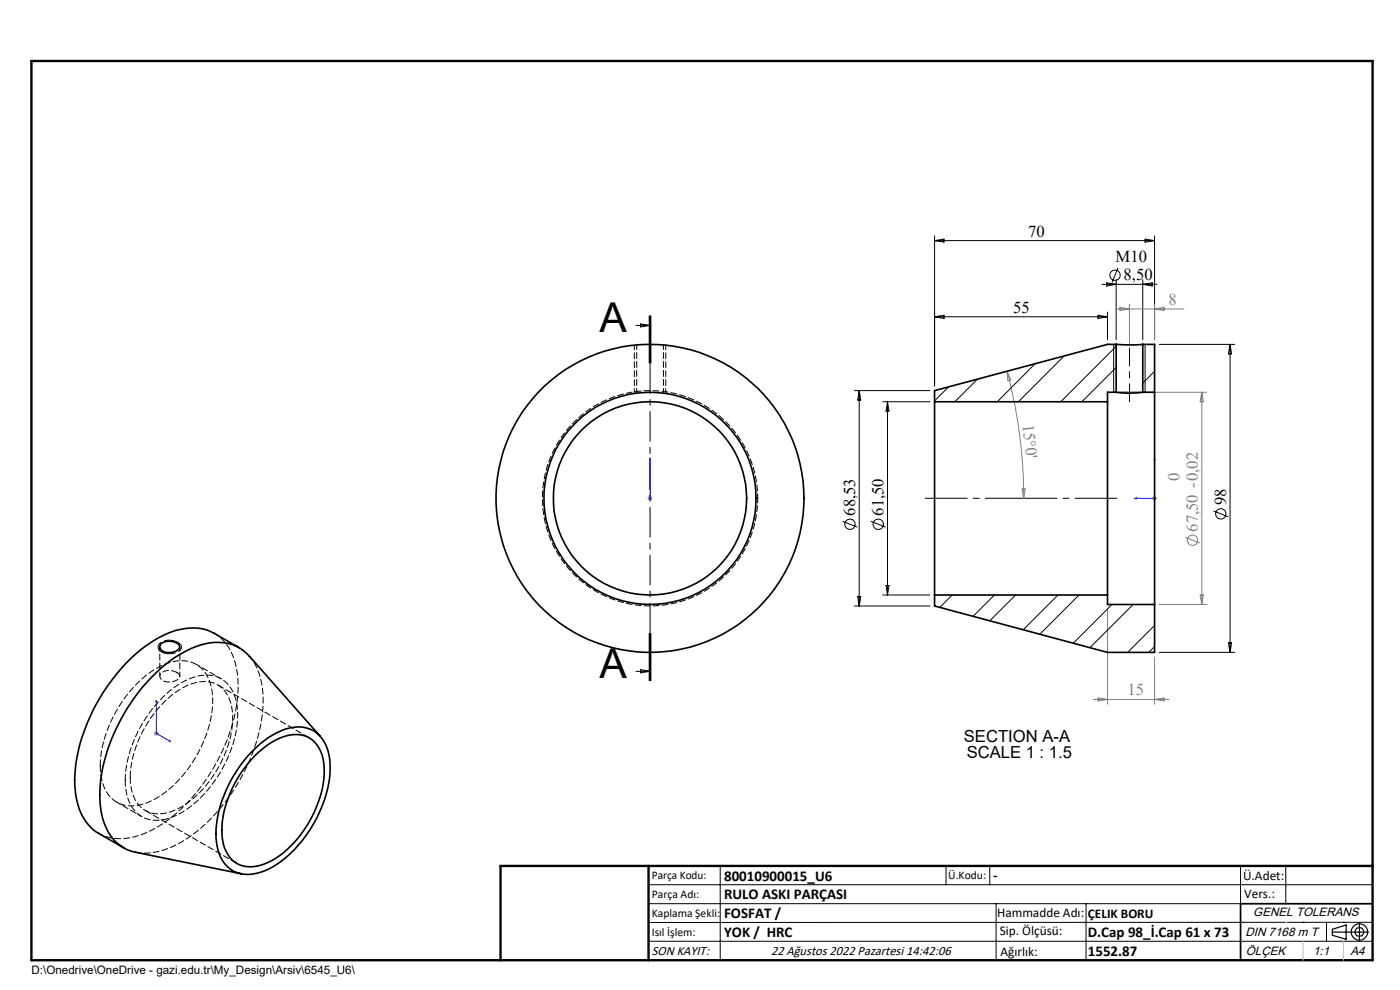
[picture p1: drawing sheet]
<svg xmlns="http://www.w3.org/2000/svg" width="297mm" height="210mm" viewBox="0 0 297 210" stroke-linecap="round" stroke-linejoin="round" font-family="sans-serif">
<g fill="none" stroke="#000" stroke-width=".21">
<path d="M198.3 50.1v31.8M198.3 51l2-.3v.7zM198.3 51h46.6M234.8 60l2 .3-2 .4zM236.8 59.3v12.8M237.2 56.8l-1.3 3.1M242.4 59.3v12.8M242.9 50.7l2 .3-2 .4zM244.9 50.1v22M134.9 69h3M135.9 68.7l2 .3-2 .3zM137.7 67v10z"/>
<path d="M137.9 67v10M138.1 67v10M198.3 67.2h36.6M198.3 67.2l2-.3v.6zM232.9 66.9l2 .3-2 .3zM233.8 60.3h11.6M234.9 66.2v5.9M236.3 73.1v10.1M242.4 60.3l2-.3v.7zM242.9 73.1v10.1M245.9 73.1h16M260.9 73.1v65.3"/>
<path d="M260.9 73.1l.4 2h-.7zM181.3 82.9h16M182.3 82.9v45.6M182.3 82.9l.3 2h-.6zM187.3 85.2h10M188.3 85.2v41M188.3 85.2l.3 2h-.6zM178.8 110.6l3.1 1.2M184.7 110.6l3.2 1.2M257.4 108.4l3.2 1.2M33.5 137.2a1.98 1.98 0 0 0 2.5 1.5M36 135.8a2.61 2.61 0 0 1 2.5 1.4"/>
<path d="M137.7 134.4v10M137.9 134.4v10M138.1 134.4v10M181.3 128.5h16M182 126.6h.6l-.3 1.9zM187.3 126.2h10M188 124.2h.6l-.3 2zM245.9 138.4h16M260.6 136.4h.7l-.4 2zM134.9 142.4h3M135.9 142.1l2 .3-2 .3zM137.6 187.7h153.6"/>
<path d="M137.6 191.7h153.6M137.6 199.7h153.6M152.8 183.7v20M200.7 183.7v4M210 183.7v4M211.3 191.7v12M230.4 191.7v12M263.2 183.7v20M272.8 183.7v8M276.4 195.6h.1M281.4 195.6v4.1M285 195.6h.1"/>
<path d="M291.2 195.6l-153.6 .1"/>
<circle cx="236.5" cy="58.4" r="1.09"/>
<circle cx="180.3" cy="111.2" r="1.1"/>
<circle cx="186.3" cy="111.2" r="1.09"/>
<circle cx="259" cy="109" r="1.09"/>
</g>
<g fill="none" stroke="#808080" stroke-width=".21">
<path d="M213.6 78.8a103.9 103.9 0 0 1 3.6 26.9M213.6 78.8l.9 1.8-.7 .2zM236.6 65.5h14.6M237.6 65.2l2 .3-2 .4zM239.6 64.5v8.3M244.9 64.5v7.6M244.9 65.5l2-.3v.7zM237.8 83.2h18.1M255 83.2v45M255 83.2l.3 2h-.7zM137.4 105.7h1M137.5 105.4l.8 .7"/>
<path d="M137.9 105.2v1M138.3 105.4l-.8 .7M216.9 103.7h.6l-.3 2zM244.4 105.7h1M244.6 105.4l.7 .7M244.9 105.2v1M245.3 105.4l-.7 .7M251.4 114l3.1 1.2M234.9 129.2v20.2M244.9 139.4v10M245.9 128.2h10M254.6 126.2h.7l-.3 2z"/>
<path d="M32.7 155.6h1M32.8 155.2l.7 .7M33.2 155.1v1M33.5 155.2l-.7 .7M232 148.4h15.9M232.9 148.1l2 .3-2 .3zM244.9 148.4l2-.3v.6z"/>
<circle cx="253" cy="114.6" r="1.09"/>
</g>
<g fill="none" stroke="#000" stroke-width=".25">
<path d="M236.3 83.2h6.6M282.6 197.7h7.8M282.6 197.1l3-.9v3l-3-.8zM288.4 195.8v3.8M106.2 203.7h185"/>
<circle cx="288.4" cy="197.7" r="1.74"/>
<circle cx="288.4" cy="197.7" r=".93"/>
</g>
<path d="M33.5 137.2a2.2 2.2 0 0 1 2.5-1.4M38.5 137.2a2.2 2.2 0 0 1-2.5 1.5" fill="none" stroke="#000" stroke-width=".21" stroke-dasharray="1.3 .6" stroke-linecap="butt"/>
<path d="M137.9 97.1v.5v-.5M137.9 97.1v8.6M244.9 97.1l.1 .5h-.2zM244.9 97.1v8.6h-4.3M137.9 105.6v.2zM137.9 105.7h.1M240.6 105.7l.5-.1v.2zM33.2 148.5l.1 .4h-.2zM33.2 148.5v7.1l3 1.7M35.9 157l.3 .3-.3-.1z" fill="none" stroke="#00f" stroke-width=".21"/>
<path d="M134.6 73.2v10.2M141.2 83.4v-10.2" fill="none" stroke="#000" stroke-width=".21" stroke-dasharray="1.3 .6" stroke-dashoffset=".3"/>
<path d="M196.3 105.7h40.7" fill="none" stroke="#000" stroke-width=".21" stroke-dasharray="15.2 1.3 1.3 1.3" stroke-dashoffset="6.3"/>
<path d="M239.6 73.8v11.4" fill="none" stroke="#000" stroke-width=".21" stroke-dasharray="15.2 1.3 1.3 1.3" stroke-dashoffset="11.5"/>
<path d="M137.9 144.4v-77.4" fill="none" stroke="#000" stroke-width=".21" stroke-dasharray="6.3 1.3 1.3 1.3" stroke-dashoffset=".1"/>
<path d="M291.2 191.7h-28v12" fill="none" stroke="#000" stroke-width=".35"/>
<path d="M6.7 12.9h284.5v190.8h-284.5zM137.6 183.7v20M291.2 183.7h-185v20" fill="none" stroke="#000" stroke-width=".5"/>
<path d="M276.4 199.7v4M285 199.7v4" fill="none" stroke="#c0c0c0" stroke-width=".21"/>
<path d="M272.8 195.6h.1" fill="none" stroke="#c0c0c0" stroke-width=".25"/>
<g fill="#00f">
<path d="M137.9 105.6v.2zM137.9 97.1v.5z"/>
<path d="M35.9 157l.3 .3-.3-.1zM33.2 148.5l.1 .4h-.2z"/>
<path d="M240.6 105.7l.5 .1v-.2zM244.9 97.1l-.1 .5h.2z"/>
</g>
<g fill="none" stroke="#000" stroke-width=".35">
<path d="M236.8 73.1h5.6M236.8 73.1v10.1M236.8 73.1h-1.9l-36.6 9.8v2.3M242.4 73.1v10.1M242.4 73.1h2.5v10.1M198.3 85.2v41M198.3 85.2h36.6M234.9 85.2v41M236.8 83.2a21.5 21.5 0 0 0 5.6 0M236.8 83.2h-1.9v2M242.4 83.2h2.5M244.9 83.2v45"/>
<path d="M34.3 136.4a3 3 0 0 1 3.8 .6 1.14 1.14 0 0 1-1.2 1.3 2.19 2.19 0 0 1-3-1.1zM50.7 137.4l-5.3-3.1a11.2 11.2 0 0 0-10 .1 32.9 32.9 0 0 0-14.4 13.9 33 33 0 0 0-5 19.5 11.1 11.1 0 0 0 4.9 9l5.3 3M198.3 126.2v2.3l36.6 9.9h10v-10.2M198.3 126.2h36.6M234.9 126.2v2h10M53.7 159.2a14.8 14.8 0 0 1 9.6-5 6.4 6.4 0 0 1 6.4 5.6 21.6 21.6 0 0 1-3.1 14.9 23 23 0 0 1-10.5 10 7.2 7.2 0 0 1-7.6-.7 9.2 9.2 0 0 1-2.7-7.2 26.8 26.8 0 0 1 7.9-17.6zM67.9 156.2l-15.1-17.1a9.8 9.8 0 0 0-11.1-2 31.7 31.7 0 0 0-15.4 14.3 33.7 33.7 0 0 0-5 19.4 10.9 10.9 0 0 0 5.7 9.5l1.6 .5 22.6 4.5M54.1 160.3a14 14 0 0 1 8.3-4.5 5.8 5.8 0 0 1 6.1 5.2 19.9 19.9 0 0 1-2.9 13.3 20 20 0 0 1-10 9.1 5.9 5.9 0 0 1-8.3-4.8 19.7 19.7 0 0 1 2.9-13.2l1.8-2.7z"/>
<circle cx="137.9" cy="105.7" r="22.5"/>
<circle cx="137.9" cy="105.7" r="20.5"/>
<circle cx="137.9" cy="105.7" r="32.7"/>
</g>
<path d="M135.1 73.2v10.2M140.7 83.4v-10.3M160.7 105.7a22.8 22.8 0 0 0-33.8-20 22.8 22.8 0 0 0-1.3 39.2 22.8 22.8 0 0 0 35.1-17.7v-1.5" fill="none" stroke="#000" stroke-width=".21" stroke-dasharray="1.3 .6" stroke-dashoffset=".3"/>
<g fill="none" stroke="#000" stroke-width=".21">
<path d="M219.6 77.1l-8 8.1M225.7 75.5l-9.7 9.7M236.8 73.5l-11.8 11.7M236.8 78l-7.3 7.2M244.9 78.8l-2.5 2.5M201.2 82.1l-2.9 2.9M207.4 80.4l-4.8 4.8M202 126.2l-2.6 2.7M211 126.2l-4.6 4.5M215.4 126.2l-5.4 5.5M224.4 126.2l-7.3 7.4M228.9 126.2l-8.3 8.3"/>
<path d="M235.9 128.2l-8.2 8.2M240.4 128.2l-9.2 9.2M244.9 132.7l-5.7 5.7M244.9 137.2l-1.2 1.2"/>
</g>
<path d="M52.8 139.1a14.3 14.3 0 0 1 3 10.1 38.5 38.5 0 0 1-17.1 29.3 14.5 14.5 0 0 1-9.9 2.3M37.5 142.6a2.83 2.83 0 0 0-3.5 .4 1.09 1.09 0 0 0 .9 1.5 2.79 2.79 0 0 0 3.2-.9v-.4l-.6-.6" fill="none" stroke="#000" stroke-width=".21" stroke-dasharray="1.3 .6" stroke-dashoffset=".1"/>
<path d="M21.3 162.4a26.4 26.4 0 0 1 11.9-20.6 8.8 8.8 0 0 1 8.1-1 7.7 7.7 0 0 1 3.8 6.9 26 26 0 0 1-7.9 18.5 14.1 14.1 0 0 1-9.5 4.7 6.4 6.4 0 0 1-6.2-5.8l-.2-2.7M26.6 165.5a26.4 26.4 0 0 1 11.9-20.7 8.8 8.8 0 0 1 8.1-1 7.7 7.7 0 0 1 3.8 7 26 26 0 0 1-7.9 18.5 14.1 14.1 0 0 1-9.5 4.7 6.4 6.4 0 0 1-6.2-5.9l-.2-2.6M27.6 164.9a7.8 7.8 0 0 0 3.2 7 7.6 7.6 0 0 0 7.7-.7 23.8 23.8 0 0 0 10.8-19.8 7.1 7.1 0 0 0-3.7-6.4 8.4 8.4 0 0 0-7.9 1.5 24.2 24.2 0 0 0-10.1 18.4" fill="none" stroke="#000" stroke-width=".21" stroke-dasharray="1.3 .6"/>
<path d="M45.4 134.3a10.9 10.9 0 0 1 4.9 8.5 33.2 33.2 0 0 1-5.3 20.6 32.4 32.4 0 0 1-14.5 13.5 10.7 10.7 0 0 1-9.6-.1" fill="none" stroke="#000" stroke-width=".21" stroke-dasharray="1.3 .6" stroke-dashoffset=".2"/>
<path d="M65.6 156.5l-19.4-11.2M30.8 171.9l19.5 11.2" fill="none" stroke="#000" stroke-width=".21" stroke-dasharray="1.3 .6" stroke-dashoffset="-.1"/>
<path d="M33.9 137.2v6.2M38.1 143.4v-6.2M46.9 144l-5.3-3.1M24.8 170.2l5.3 3" fill="none" stroke="#000" stroke-width=".21" stroke-dasharray="1.3 .6" stroke-dashoffset=".4"/>
<g font-size="8.7">
<text x="127.2" y="70.5">A</text>
<text x="127.2" y="143.8">A</text>
</g>
<g font-size="3.5">
<text x="218.2" y="50.2">70</text>
<text x="236.7" y="55.6">M10</text>
<text x="238.4" y="59.5">8,50</text>
<text x="214.9" y="66.4">55</text>
<text x="260.1" y="107.2" transform="rotate(-90 260.1 107.2)">98</text>
<text x="181.5" y="109.4" transform="rotate(-90 181.5 109.4)">68,53</text>
<text x="187.5" y="109.4" transform="rotate(-90 187.5 109.4)">61,50</text>
<text x="204.5" y="157.3">SECTION A-A</text>
<text x="205.1" y="160.8">SCALE 1 : 1.5</text>
</g>
<g font-size="3.5" fill="#808080">
<text x="247.9" y="64.7">8</text>
<text x="216.9" y="90.1" transform="rotate(83 216.9 90.1)">15°0'</text>
<text x="250.3" y="102.1" transform="rotate(-90 250.3 102.1)">0</text>
<text x="254.1" y="112.8" transform="rotate(-90 254.1 112.8)">67,50 -0,02</text>
<text x="239.2" y="147.5">15</text>
</g>
<g font-size="3.2">
<text x="153.6" y="186.8">80010900015_U6</text>
<text x="153.6" y="190.8">RULO ASKI PARÇASI</text>
<text x="210.7" y="186.6">-</text>
<text x="153.6" y="194.8">FOSFAT /</text>
<text x="153.6" y="198.8">YOK / HRC</text>
<text x="230.8" y="198.7">D.Cap 98_İ.Cap 61 x 73</text>
<text x="230.8" y="202.8">1552.87</text>
</g>
<g font-size="2.8">
<text x="263.7" y="186.7">Ü.Adet:</text>
<text x="263.9" y="190.5">Vers.:</text>
<text x="211.5" y="194.5">Hammadde Adı:</text>
<text x="230.8" y="194.7">ÇELIK BORU</text>
<text x="138.3" y="202.6">SON KAYIT:</text>
<text x="163.6" y="202.6">22 Ağustos 2022 Pazartesi 14:42:06</text>
<text x="212.1" y="198.4">Sip. Ölçüsü:</text>
<text x="212.2" y="202.7">Ağırlık:</text>
</g>
<g font-size="2.6">
<text x="265.9" y="194.4">GENEL TOLERANS</text>
<text x="264.2" y="198.5">DIN 7168 m T</text>
<text x="264.3" y="202.6">ÖLÇEK</text>
<text x="278.5" y="202.6">1:1</text>
<text x="286.5" y="202.6">A4</text>
</g>
<g font-size="2.5">
<text x="138.3" y="186.4">Parça Kodu:</text>
<text x="138.3" y="190.5">Parça Adı:</text>
<text x="201.2" y="186.5">Ü.Kodu:</text>
<text x="138.3" y="194.5">Kaplama Şekli:</text>
<text x="138.3" y="198.6">Isıl İşlem:</text>
<text x="6.7" y="206.7">D:\Onedrive\OneDrive - gazi.edu.tr\My_Design\Arsiv\6545_U6\</text>
</g>
</svg>
